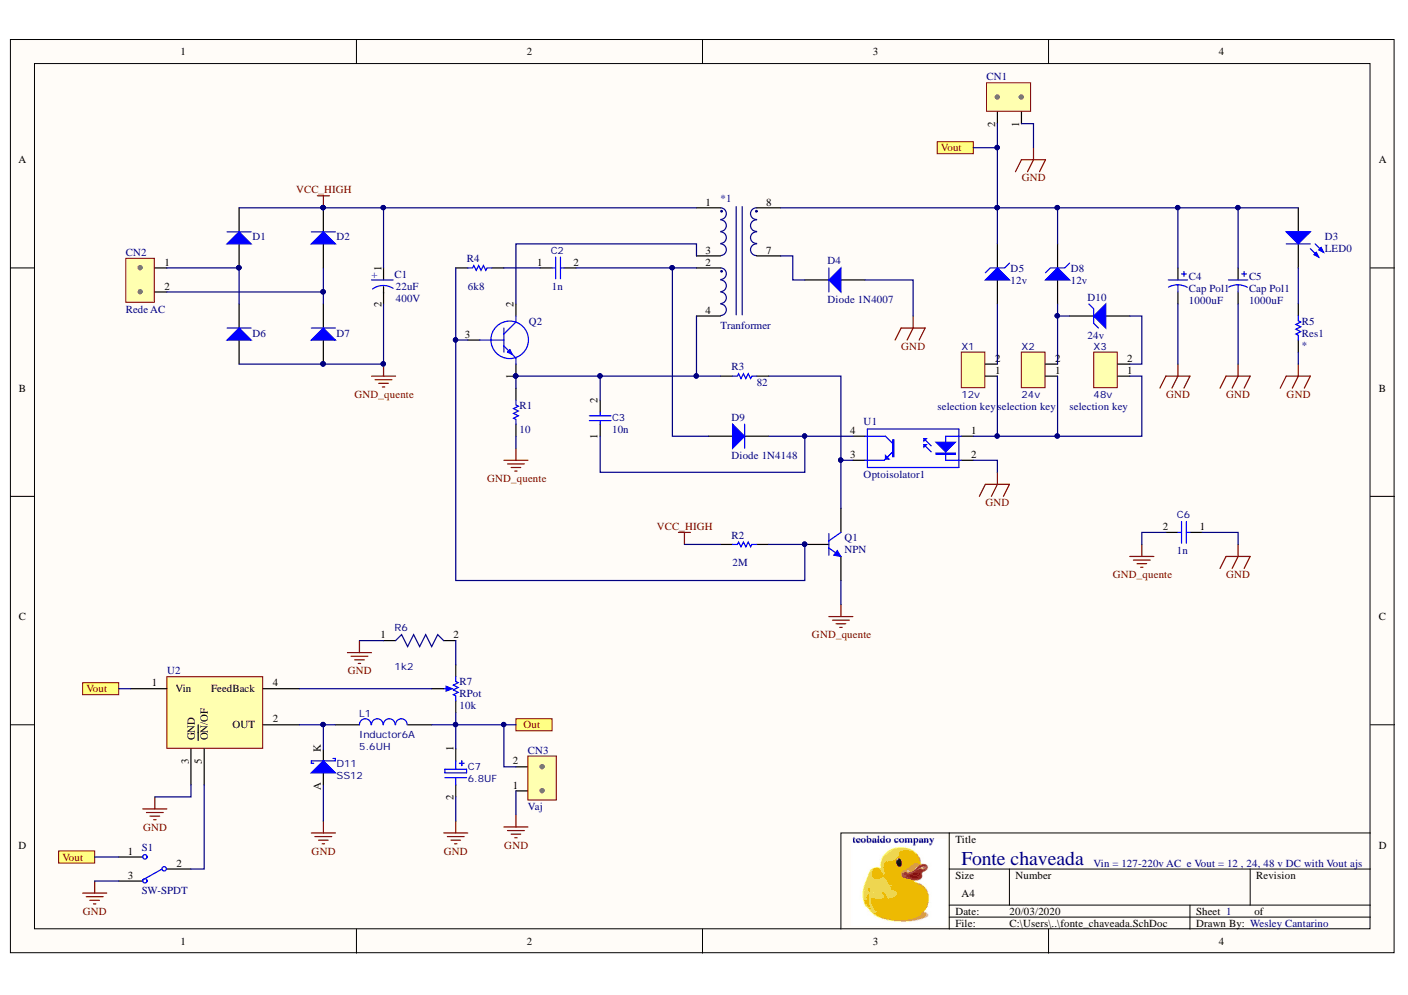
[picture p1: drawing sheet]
# Altium project fonte_chaveada_v2.PrjPcb
1 sheet, 38 parts. Net scope: flat (ports and power ports of the same name join across sheets).
Board file: PCB1.PcbDoc

## Sheet fonte_chaveada.SchDoc
size A4

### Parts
*1  Tranformer  [DIV_TRAFO PLC]
C1  value 22uF  Tensão: 400V  [CAP_ALU_RADIAL_7.5mm]  (hidden comment: Electrolytic Capacitor)
C2  1n  [CAP_CER_RADIAL_3.5MM]
C3  10n  [CAP_CER_RADIAL_3.5MM]
C4  Cap Pol1  value 1000uF  [RB7.6-15]
C5  Cap Pol1  value 1000uF  [RB7.6-15]
C6  1n  [CAP_CER_RADIAL_3.5MM]
C7  6.8UF  [RADPOL8X11]
CN1  Vout  [MKDSN02]  (value not drawn)
CN2  Rede AC  [MKDSN02]
CN3  Vaj  [CN_KRE_2]
D1  Diode 1N4007  [DO-41]  (value not drawn)
D2  Diode 1N4007  [DO-41]  (value not drawn)
D3  LED0  [LED-0]
D4  Diode 1N4007  [DO-41]
D5  12v  [DIO_PTH_5MM]
D6  Diode 1N4007  [DO-41]  (value not drawn)
D7  Diode 1N4007  [DO-41]  (value not drawn)
D8  12v  [DIO_PTH_5MM]
D9  Diode 1N4148  [DO-41]
D10  24v  [DIO_PTH_5MM]
D11  value SS12  [DIO_PTH_5MM]  (hidden comment: DIODE - SCHOTTKY)
L1  5.6UH  [Inductor6A]
Q1  NPN  [TO-226-AA]
Q2  BD135  [TO239P266X762X1345-3P]  (value not drawn)
R1  value 10  [AXIAL-0.3]  (hidden comment: Res1)
R2  value 2M  [AXIAL-0.3]  (hidden comment: Res1)
R3  value 82  [AXIAL-0.3]  (hidden comment: Res1)
R4  value 6k8  [AXIAL-0.3]  (hidden comment: Res1)
R5  Res1  [AXIAL-0.3]
R6  1k2  [RES-7.62mm]
R7  RPot  value 10k  [CN_KRE_3]
S1  SW-SPDT  [Pin Header 3 Ways]
U1  Optoisolator1  [DIP-4]
U2  LM2576HV 5.0  [LM2576-TO220]  (value not drawn)
X1  Footprint: 12v  [HEADER_1X2]  (hidden comment: selection key)
X2  Footprint: 24v  [HEADER_1X2]  (hidden comment: selection key)
X3  Footprint: 48v  [HEADER_1X2]  (hidden comment: selection key)

### Ports
Out, Vout

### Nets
GND: C4.2 C5.2 C6.1 C7.2 CN1.1 CN3.1 D4.1(A) D11.A R5.1 R6.1 S1.3 U1.2(K) U2.3(GND)
GND_quente: C1.2 C6.2 D6.1(A) D7.1(A) Q1.3(E) R1.2
VCC_HIGH: *1.1 C1.1 D1.2(K) D2.2(K) R2.2
Net*1_2: *1.2 C2.2 D9.1(A)
Net*1_3: *1.3 Q2.2(C)
Net*1_4: *1.4 C3.2 Q2.1(E) R1.1 R3.2
Net*1_7: *1.7 D4.2(K)
Net*1_8: *1.8 C4.1 C5.1 CN1.2 D3.1(A) D5.2(K) D8.2(K) S1.1 U2.1(Vin) ; port Vout
NetC2_1: C2.1 R4.2
NetC3_1: C3.1 D9.2(K) U1.4(C)
NetC7_1: C7.1 CN3.2 L1.2 R7.2(BOT) ; port Out
NetCN2_1: CN2.1 D1.1(A) D6.2(K)
NetCN2_2: CN2.2 D2.1(A) D7.2(K)
NetD3_2: D3.2(K) R5.2
NetD5_1: D5.1(A) X1.2
NetD8_1: D8.1(A) D10.2(K) X2.2
NetD10_1: D10.1(A) X3.2
NetD11_K: D11.K L1.1 U2.2(OUT)
NetQ1_1: Q1.1(C) R3.1 U1.3(E)
NetQ1_2: Q1.2(B) Q2.3(B) R2.1 R4.1
NetR6_2: R6.2 R7.1(TOP)
NetR7_3: R7.3(TAP) U2.4(FeedBack)
NetS1_2: S1.2 U2.5(~{ON}/OF)
NetU1_1: U1.1(A) X1.1 X2.1 X3.1

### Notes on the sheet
- teobaldo company
- Fonte chaveada
- Vin = 127-220v AC  e Vout = 12 , 24, 48 v DC with Vout ajs
- 1
- Wesley Cantarino
